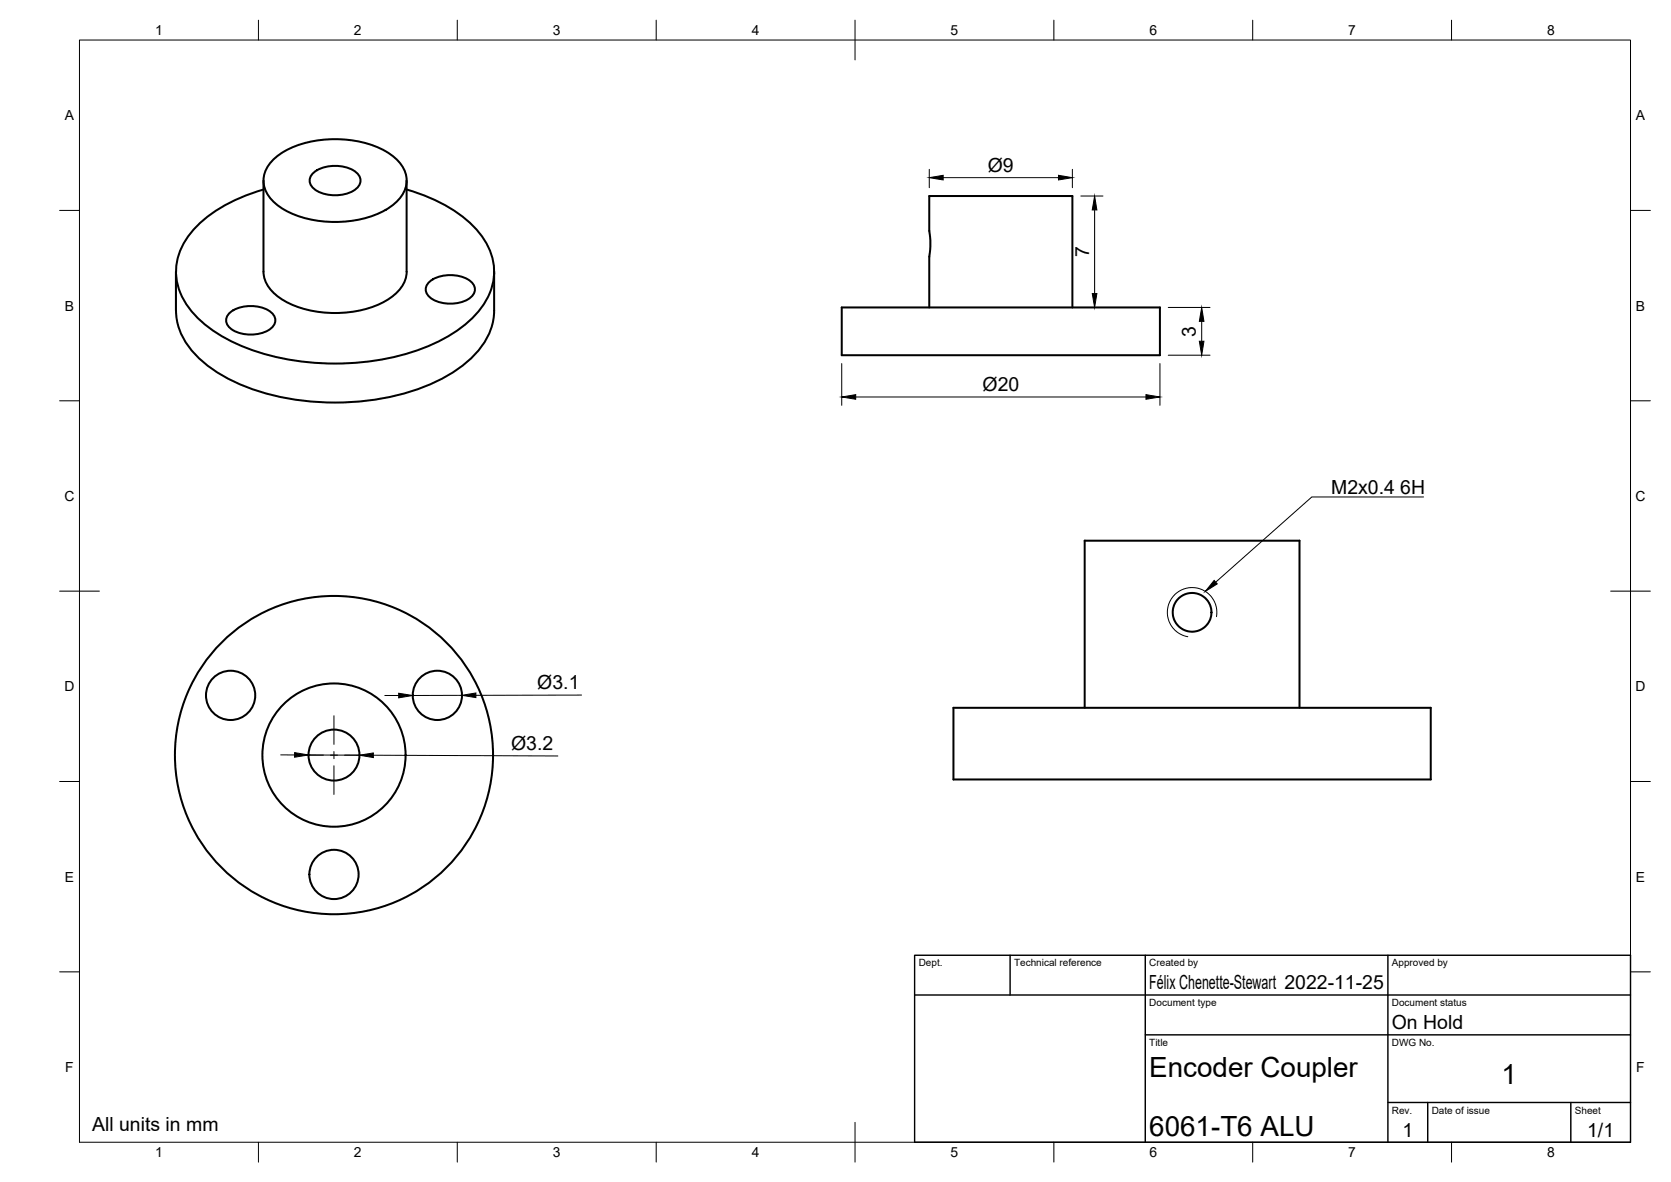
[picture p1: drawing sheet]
<svg xmlns="http://www.w3.org/2000/svg" width="420mm" height="297mm" viewBox="0 0 420 297" stroke-linecap="round" stroke-linejoin="round" font-family="sans-serif">
<!-- layer: Visible -->
<g fill="none" stroke="#000" stroke-width=".51">
<path d="M69.1 39.8a23.9 23.9 0 0 1 16.9-4.8 21.1 21.1 0 0 1 14.4 5.7 6.8 6.8 0 0 1-1 10.3 23.9 23.9 0 0 1-16.9 4.7 21.1 21.1 0 0 1-14.4-5.7 6.8 6.8 0 0 1 1-10.2zM66.3 45.4v22.9a9.4 9.4 0 0 0 5.9 7.7 28.1 28.1 0 0 0 25.4-.8 8.9 8.9 0 0 0 4.7-6.9M66.3 47.6a36.2 36.2 0 0 0-18.3 10.9 14.6 14.6 0 0 0-.1 19.4 35 35 0 0 0 16.8 10.5 65.3 65.3 0 0 0 43.4-1.6 28.6 28.6 0 0 0 14.4-11.7 14.3 14.3 0 0 0-2-16.6 36.2 36.2 0 0 0-18.2-10.9M79 43.3a9.5 9.5 0 0 1 10.5 0 2.66 2.66 0 0 1 1.1 2.6 2.66 2.66 0 0 1-1.8 2.1 9.7 9.7 0 0 1-9.8-.5 2.52 2.52 0 0 1 0-4.2zM102.2 45.4v22.9M44.2 68.3l.1 9.8a16.7 16.7 0 0 0 5.9 12.1 44.1 44.1 0 0 0 23 10.1 63.8 63.8 0 0 0 36.4-4.4 27.6 27.6 0 0 0 13.1-11.4 14.3 14.3 0 0 0 1.5-6.4v-9.8M58 78.5a9.2 9.2 0 0 1 10.1 0 2.59 2.59 0 0 1 1.1 2.5 2.59 2.59 0 0 1-1.8 2 9.4 9.4 0 0 1-9.4-.5 2.45 2.45 0 0 1 0-4zM108.1 70.7a9.2 9.2 0 0 1 10.2 0 2.59 2.59 0 0 1 1.1 2.5 2.59 2.59 0 0 1-1.8 2.1 9.4 9.4 0 0 1-9.5-.5 2.45 2.45 0 0 1 0-4.1zM211.6 77.3h80.1v12h-80.1zM233.7 77.3v-12.9l.2-2.4-.2-3.9v-8.8h35.9v28M239.7 177.9h120v18h-120zM272.7 177.9v-42h54v42"/>
<circle cx="299.7" cy="153.9" r="4.9"/>
<circle cx="58" cy="174.7" r="6.2"/>
<circle cx="110" cy="174.7" r="6.2"/>
<circle cx="84" cy="189.8" r="40"/>
<circle cx="84" cy="189.8" r="18"/>
<circle cx="84" cy="189.8" r="6.4"/>
<circle cx="84" cy="219.7" r="6.2"/>
</g>
<!-- layer: Visible Narrow -->
<path d="M305.9 155v-2l-.5-1.7-.8-1.3-1.2-1.1-1.7-.9-1.6-.3-1.8 .1-2 .9-1.3 1.1-1 1.7-.5 1.8 .1 1.7 .7 2 1.1 1.3 1.2 1 2.1 .7" fill="none" stroke="#000" stroke-width=".25"/>
<!-- layer: BORDER -->
<g fill="none" stroke="#000" stroke-width=".25">
<path d="M20 10.1h390v276.9h-390zM65 5.1v5M115 5.1v5M165 5.1v5M215 5.1v10M265 5.1v5M315 5.1v5M365 5.1v5M15 52.9h5M410 52.9h5M15 100.7h5M410 100.7h5"/>
<path d="M15 148.6h10M405 148.6h10M15 196.4h5M410 196.4h5M15 244.2h5M410 244.2h5M65 287v5M115 287v5M165 287v5M215 282.1v9.9M265 287v5M315 287v5"/>
<path d="M365 287v5"/>
</g>
<!-- layer: TITLEBLOCK -->
<path d="M230 240.1h180v46.9h-180zM230 250h180M254 240.1v9.9M288 240.1v46.9M349 240.1v46.9M288 260.1h122M349 277.1h61M359 277.1v9.9M395 277.1v9.9" fill="none" stroke="#000" stroke-width=".36"/>
<!-- layer: FD_Dimensions -->
<g fill="none" stroke="#000" stroke-width=".25">
<path d="M233.7 42.6v4.6M237.2 44.6h28.9M269.6 42.6v4.6M271.8 49.3h5.5M275.2 52.8v21M271.8 77.3h5.5M293.8 77.3h10.4M211.6 91.4v10.5M215.2 99.8h72.9M291.7 91.4v10.5M293.8 89.3h10.4M302.2 80.8v5"/>
<path d="M96.8 174.8h3.4M116.1 174.7l-12.3 .1M146.2 174.7h-26.5M70.6 189.7h3.5M77.6 189.7l12.8 .1M93.9 189.8l46.4 .2"/>
</g>
<path d="M233.7 44.6l3.5-.5v1.1zM266.1 44.1l3.5 .5-3.5 .6zM275.2 49.3l.6 3.5h-1.2zM274.6 73.8h1.2l-.6 3.5zM211.6 99.8l3.6-.6v1.1zM288.1 99.2l3.6 .6-3.6 .5zM301.6 85.8h1.1l-.5 3.5zM302.2 77.3l.5 3.5h-1.1zM100.2 174.2l3.6 .6-3.6 .6zM116.1 174.7l3.6-.6v1.2zM74.1 189.1l3.5 .6-3.5 .6zM90.4 189.8l3.5-.6v1.2z" fill="#000" stroke="#000" stroke-width=".25"/>
<!-- layer: Smart Centers -->
<path d="M84 179.9v7.2M74.1 189.8h7.2M83.1 189.8h1.8M84 188.9v1.8M84 192.4v7.3M86.7 189.8h7.2" fill="none" stroke="#000" stroke-width=".25"/>
<!-- layer: Hole Notes -->
<path d="M305.3 145.9l.8 .8-3 1.9z" fill="#000" stroke="#000" stroke-width=".25"/>
<path d="M357.9 124.9h-28.1l-24.1 21.4" fill="none" stroke="#000" stroke-width=".25"/>
<g font-size="7">
<text x="289" y="270.6">Encoder Coupler</text>
<text x="377.5" y="272.3">1</text>
<text x="289" y="285.5">6061-T6 ALU</text>
</g>
<g font-size="4.9">
<text x="248.4" y="43.1">Ø9</text>
<text x="273.8" y="64.6" transform="rotate(-90 273.8 64.6)">7</text>
<text x="300.7" y="84.6" transform="rotate(-90 300.7 84.6)">3</text>
<text x="247.1" y="98.2">Ø20</text>
<text x="334.7" y="124.2">M2x0.4</text>
<text x="352.1" y="124.2">6H</text>
<text x="135.1" y="173.2">Ø3.1</text>
<text x="128.5" y="188.4">Ø3.2</text>
<text x="289" y="248.5">Félix Chenette-Stewart 2022-11-25</text>
<text x="350" y="258.6">On Hold</text>
<text x="23.2" y="284.1">All units in mm</text>
<text x="352.6" y="285.7">1</text>
<text x="399.1" y="285.7">1/1</text>
</g>
<g font-size="3.5">
<text x="39" y="8.8">1</text>
<text x="89" y="8.8">2</text>
<text x="139" y="8.8">3</text>
<text x="189" y="8.8">4</text>
<text x="239" y="8.8">5</text>
<text x="289" y="8.8">6</text>
<text x="339" y="8.8">7</text>
<text x="389" y="8.8">8</text>
<text x="16.3" y="30.2">A</text>
<text x="411.3" y="30.2">A</text>
<text x="16.3" y="78">B</text>
<text x="411.3" y="78">B</text>
<text x="16.2" y="125.9">C</text>
<text x="411.2" y="125.9">C</text>
<text x="16.2" y="173.7">D</text>
<text x="411.2" y="173.7">D</text>
<text x="16.3" y="221.6">E</text>
<text x="411.3" y="221.6">E</text>
<text x="16.4" y="269.4">F</text>
<text x="411.4" y="269.4">F</text>
<text x="39" y="290.8">1</text>
<text x="89" y="290.8">2</text>
<text x="139" y="290.8">3</text>
<text x="189" y="290.8">4</text>
<text x="239" y="290.8">5</text>
<text x="289" y="290.8">6</text>
<text x="339" y="290.8">7</text>
<text x="389" y="290.8">8</text>
</g>
<g font-size="2.5">
<text x="231" y="242.9">Dept.</text>
<text x="255" y="242.9">Technical reference</text>
<text x="289" y="242.9">Created by</text>
<text x="350" y="242.9">Approved by</text>
<text x="289" y="252.8">Document type</text>
<text x="350" y="252.8">Document status</text>
<text x="289" y="262.9">Title</text>
<text x="350" y="262.9">DWG No.</text>
<text x="350" y="279.9">Rev.</text>
<text x="360" y="279.9">Date of issue</text>
<text x="396" y="279.9">Sheet</text>
</g>
</svg>
